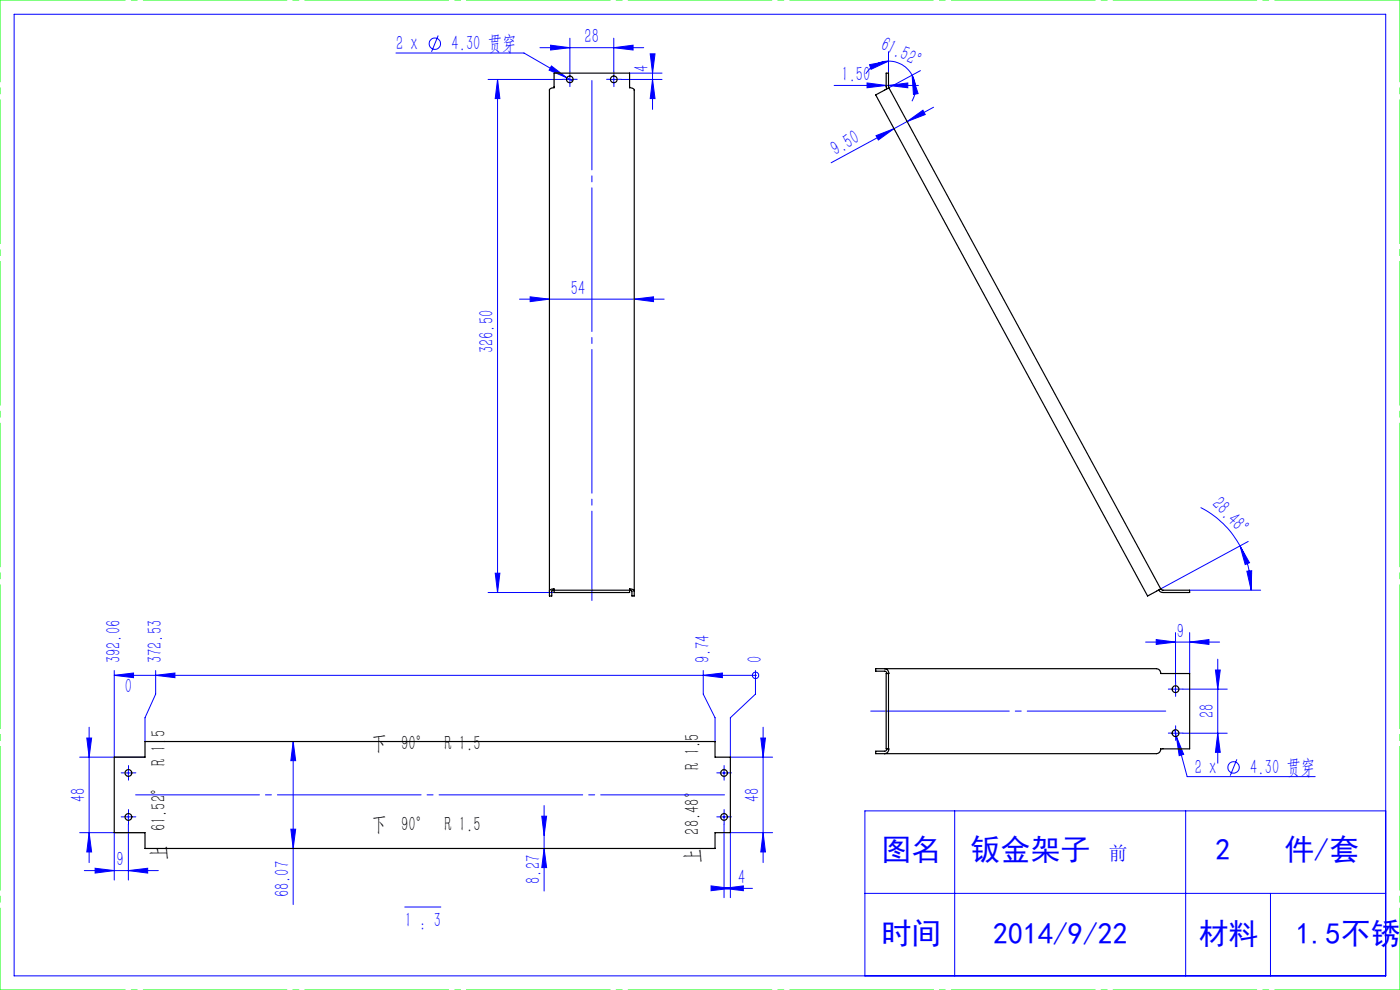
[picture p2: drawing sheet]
<svg xmlns="http://www.w3.org/2000/svg" width="297mm" height="210mm" viewBox="0 0 297 210" stroke-linecap="round" stroke-linejoin="round" font-family="sans-serif">
<g fill="none" stroke="#00f" stroke-width=".21">
<path d="M3 3h291v204h-291zM84 11.2h27.2l9.1 5.3M93 7.5l-1.5 3.5M103.5 16.9h15.8M105.6 16.9v108.8M105.6 16.9l.4 4h-.9zM114.5 10.1h22.1M116.8 9.6l4.1 .5-4.1 .5zM117 14l3.3 2.5-3.8-1.6zM120.1 16.9h1.6M120.3 16.5l1.2 .7M120.9 16v1.7"/>
<path d="M120.9 8.1v7.2M129.4 16.9h1.7M130.2 16v1.7M130.2 10.1l4.1-.5v1zM130.2 8.1v7.2M131.8 16.9h8.6M133.6 15.5h6.8M137.9 11.4h1.1l-.6 4.1zM138.4 16.9l.6 4h-1.1zM138.4 12.3v10.9M177 18.1h17.8M183.9 17.6l4.1 .5-4.1 .5z"/>
<path d="M184.5 13.7l4-.7-3.7 1.7zM188.5 18.1l4.1-.5v1zM188.5 11v4.5M188.5 13a5.6 5.6 0 0 1 5 2.9M188.5 13a5.7 5.7 0 0 0-4.8 2.7M193.5 15.9l1.3 4-1 .1zM193.5 15.9a5.7 5.7 0 0 1 0 5.6M195.3 15l-6.7 3.6M185.8 28.8l3.9-1.5-3.4 2.4zM192.4 25.8l3.4-2.4 .5 .9zM198 22.7l-21.7 11.8M110.2 63.5h30.7"/>
<path d="M112.5 63l4.1 .5-4.1 .5zM134.5 63.5l4.1-.5v1zM254.7 107.7a19.4 19.4 0 0 1 8.4 8.1M263.1 115.8l2 3.6-.9 .4zM263.1 115.8l.2 .6a19.6 19.6 0 0 1 2.1 8.8M264.8 114.9l-18.6 10M103.5 125.7h14M105.1 121.6h.9l-.4 4.1zM243 136.2h15.7M245.3 135.7l4.1 .5-4.1 .5zM249.4 134.2v10.4M252.4 136.2l4.1-.5v1z"/>
<path d="M252.4 134.2v8.7M252.4 125.2h15M258.3 139.8v22.1M264.5 121.2l1-.1-.1 4.1zM18.4 156.6h1l-.5 4zM18.9 154.3v28.7M24.2 143.3l4.1-.5v.9zM24.2 143.3h136.1M24.2 142.2v18.4M33 143.3l4.1-.5v.9zM33 142.2v5l-2.2 5.1v5M62.2 157.3l.5 4.1h-1z"/>
<path d="M62.2 157.3v34.6M149.2 143.3l4-.5v.9zM149.2 142.2v5l2.5 5.1v5M160.3 143.3h.1M160.3 142.2v5l-5.4 5.1v8.3h9M161.4 156.6h1l-.5 4zM161.9 154.3v28.7M248.6 146.2h1.6M248.6 155.5h1.6M249.2 154.8l.4 1.4M249.4 145.4v1.6M249.4 154.7v1.6"/>
<path d="M249.6 156.2l1.5 3.8-.9 .3zM249.6 156.2l2.2 8.5h27.2M250.9 146.2h9.4M250.9 155.5h9.4M257.8 142.1h1.1l-.6 4.1zM258.3 155.5l.6 4.1h-1.1zM16.9 160.6h13.9M16.9 176.6h13.9M18.9 176.6l.5 4.1h-1zM24.2 176.6v10.1M26.4 173.3h1.7M26.4 164h1.7"/>
<path d="M27.2 163.1v1.7M27.2 172.5v1.6M27.2 174.8v11.9M61.7 175.9h1l-.5 4.1zM114.9 173.1h1.1l-.6 4.1zM115.4 180l.6 4h-1.1zM115.4 170.9v18.1M152.8 173.3h1.6M152.8 164h1.6M153.6 163.1v1.7M153.6 172.5v1.6M153.6 174.8v15.6"/>
<path d="M161.9 176.6l.5 4.1h-1zM163.9 176.6h-9v13.8M202.5 172v35M251.5 172v35M262.4 161.1l-1.4 3.4M294 172h-110.5v35M17.9 184.7h15.7M20.2 184.2l4 .5-4 .5zM27.2 184.7l4.1-.5v1zM85.9 192.4h7.6M150.8 187.9l4.1 .5-4.1 .5zM153.6 188.4l4.1-.5v1z"/>
<path d="M153.6 188.4h6M183.5 189.5h110.5M269.5 189.5v17.5"/>
<circle cx="92.2" cy="9.3" r="1.21"/>
<circle cx="160.3" cy="143.3" r=".69"/>
<circle cx="261.7" cy="162.8" r="1.21"/>
</g>
<g fill="none" stroke="#00f" stroke-width=".21" stroke-dasharray="30.5 1.3 1.3 1.3">
<path d="M120.1 16.8h-.7M120.9 16v-.7M120.9 17.7v.7M121.7 16.8h.8M129.4 16.8h-.7M130.2 16v-.7M130.2 17.7v.7M131.1 16.8h.7M248.6 146.2h-.7M248.6 155.5h-.7M249.4 145.3v-.7M249.4 147v.7"/>
<path d="M249.4 154.7v-.7M249.4 156.3v.8M250.2 146.2h.8M250.2 155.5h.8M26.4 173.3h-.7M26.4 163.9h-.7M27.3 172.4v-.7M27.3 174.1v.7M27.3 163.1v-.7M27.3 164.8v.7M28.1 173.3h.7M28.1 163.9h.7"/>
<path d="M152.8 173.3h-.7M152.8 163.9h-.7M153.6 172.4v-.7M153.6 174.1v.7M153.6 163.1v-.7M153.6 164.8v.7M154.4 173.3h.8M154.4 163.9h.8"/>
</g>
<path d="M184.7 150.8h62.6" fill="none" stroke="#00f" stroke-width=".21" stroke-dasharray="30.5 1.3 1.3 1.3" stroke-dashoffset="1.1"/>
<path d="M28.8 168.6h124.9" fill="none" stroke="#00f" stroke-width=".21" stroke-dasharray="30.5 1.3 1.3 1.3" stroke-dashoffset="4.2"/>
<path d="M125.6 17.1v110.3" fill="none" stroke="#00f" stroke-width=".21" stroke-dasharray="30.5 1.3 1.3 1.3" stroke-dashoffset="11.5"/>
<path d="M0 0h297M0 210h297" fill="none" stroke="#0f0" stroke-width=".21" stroke-dasharray="30.5 1.3 1.3 1.3" stroke-dashoffset="3.9"/>
<path d="M0 210v-210M297 210v-210" fill="none" stroke="#0f0" stroke-width=".21" stroke-dasharray="30.5 1.3 1.3 1.3" stroke-dashoffset="13.1"/>
<g fill="#00f">
<path d="M149.2 143.3l4-.5v.9zM33 143.3l4.1-.5v.9zM24.2 143.3l4.1-.5v.9z"/>
<path d="M264.5 121.2l1-.1-.1 4.1zM263.1 115.8l2 3.6-.9 .4z"/>
<path d="M193.5 15.9l1.3 4-1 .1zM184.5 13.7l4-.7-3.7 1.7z"/>
<path d="M130.2 10.1l4.1-.5v1zM116.8 9.6l4.1 .5-4.1 .5z"/>
<path d="M153.6 188.4l4.1-.5v1zM150.8 187.9l4.1 .5-4.1 .5zM20.2 184.2l4 .5-4 .5zM27.2 184.7l4.1-.5v1zM183.9 17.6l4.1 .5-4.1 .5zM188.5 18.1l4.1-.5v1zM117 14l-.5 .9 3.8 1.6zM249.6 156.2l.6 4.1 .9-.3zM245.3 135.7l4.1 .5-4.1 .5zM252.4 136.2l4.1-.5v1z"/>
<path d="M185.8 28.8l3.9-1.5-3.4 2.4zM192.4 25.8l3.4-2.4 .5 .9z"/>
<path d="M138.4 16.9l.6 4h-1.1zM137.9 11.4h1.1l-.6 4.1zM258.3 155.5l.6 4.1h-1.1zM257.8 142.1h1.1l-.6 4.1z"/>
<path d="M61.7 175.9h1l-.5 4.1zM62.2 157.3l.5 4.1h-1z"/>
<path d="M115.4 180l.6 4h-1.1zM114.9 173.1h1.1l-.6 4.1z"/>
<path d="M18.4 156.6h1l-.5 4zM18.9 176.6l.5 4.1h-1zM161.4 156.6h1l-.5 4zM161.9 176.6l.5 4.1h-1zM105.6 16.9l.4 4h-.9zM105.1 121.6h.9l-.4 4.1z"/>
<path d="M112.5 63l4.1 .5-4.1 .5zM134.5 63.5l4.1-.5v1z"/>
</g>
<g fill="none" stroke="#000" stroke-width=".25">
<path d="M188.6 18.6l-2.8 1.5 57.7 106.3 2.7-1.5M188.6 18.6l-.1-3.1h-.5v2.9l.1 .5M188.6 18.6l57.6 106.3M117.5 125.2v-.1a.54 .54 0 0 0-.9 .1v.2M117.5 125.2l-.4 .1v1.1h-.5v-107.3a.86 .86 0 0 1 .9-.5v-3.1h16.1v3.1a.86 .86 0 0 1 .9 .5v107.3h-.4v-1.1l-.5-.1M117.5 125.2v.5h16.1v-.5M117.5 125.2h16.1M133.6 125.2v-.1a.49 .49 0 0 1 .8 0l.1 .3M246.2 124.9l.5 .3h5.7v.5h-5.7l-.5-.2-.4-.3M187.7 141.8a.84 .84 0 0 1 .8 1.1M188.1 142.9v-.3l-.3-.2h-2v-.6h59.6a1.14 1.14 0 0 1 .9 1.1h6.1v15.9h-6.1a1.05 1.05 0 0 1-.9 1.1h-59.6v-.6h2l.3-.2v-.3M188.5 158.8a.84 .84 0 0 1-.8 1.1"/>
<path d="M188.5 142.9h-.5v15.9h.5M188.5 142.9v15.9M24.2 160.6h6.6v-3.3h120.9v3.3h3.2v16h-3.2v3.4h-120.9v-3.4h-6.6z"/>
<circle cx="120.9" cy="16.8" r=".72"/>
<circle cx="130.2" cy="16.8" r=".73"/>
<circle cx="249.4" cy="146.2" r=".71"/>
<circle cx="249.4" cy="155.5" r=".72"/>
<circle cx="27.3" cy="163.9" r=".72"/>
<circle cx="27.3" cy="173.3" r=".72"/>
<circle cx="153.6" cy="173.3" r=".71"/>
<circle cx="153.6" cy="163.9" r=".71"/>
</g>
<g font-size="6.3" fill="#00f">
<text x="187" y="182.5">图名</text>
<text x="205.9" y="182.5">钣金架子</text>
<text x="257.8" y="182.5">2</text>
<text x="272.5" y="182.5">件/套</text>
<text x="187" y="200.3">时间</text>
<text x="210.7" y="200.3">2014/9/22</text>
<text x="254.3" y="200.3">材料</text>
<text x="274.9" y="200.3">1.5不锈钢</text>
</g>
<g font-size="4.4" fill="#00f">
<text x="84" y="10.6">2 x</text>
<text x="95.8" y="10.6">4.30 贯穿</text>
<text x="124" y="9.2">28</text>
<text x="186.5" y="10.4" transform="rotate(26 186.5 10.4)">61.52°</text>
<text x="137.6" y="15.3" transform="rotate(-90 137.6 15.3)">4</text>
<text x="178.5" y="17.2">1.50</text>
<text x="177.3" y="33" transform="rotate(-28 177.3 33)">9.50</text>
<text x="121.1" y="62.6">54</text>
<text x="104.7" y="75" transform="rotate(-90 104.7 75)">326.50</text>
<text x="257" y="107.1" transform="rotate(46 257 107.1)">28.48°</text>
<text x="249.7" y="135.3">9</text>
<text x="25.6" y="140.7" transform="rotate(-90 25.6 140.7)">392.06</text>
<text x="34.3" y="140.7" transform="rotate(-90 34.3 140.7)">372.53</text>
<text x="150.5" y="140.7" transform="rotate(-90 150.5 140.7)">9.74</text>
<text x="161.6" y="140.7" transform="rotate(-90 161.6 140.7)">0</text>
<text x="26.5" y="146.9">0</text>
<text x="257.5" y="152.4" transform="rotate(-90 257.5 152.4)">28</text>
<text x="253.5" y="164.1">2 x</text>
<text x="265.2" y="164.1">4.30 贯穿</text>
<text x="18.1" y="170.1" transform="rotate(-90 18.1 170.1)">48</text>
<text x="161" y="170.1" transform="rotate(-90 161 170.1)">48</text>
<text x="24.7" y="183.8">9</text>
<text x="61.4" y="190.3" transform="rotate(-90 61.4 190.3)">68.07</text>
<text x="114.6" y="187.5" transform="rotate(-90 114.6 187.5)">8.27</text>
<text x="156.6" y="187.5">4</text>
<text x="85.9" y="196.7">1 : 3</text>
</g>
<g font-size="4.4">
<text x="79" y="159.1">下 90° R 1.5</text>
<text x="79" y="176.4">下 90° R 1.5</text>
<text x="35.1" y="182.4" transform="rotate(-90 35.1 182.4)">上 61.52° R 1.5</text>
<text x="148.3" y="183.2" transform="rotate(-90 148.3 183.2)">上 28.48° R 1.5</text>
</g>
<text font-size="4.1" fill="#00f" x="235.1" y="182.3">前</text>
</svg>
